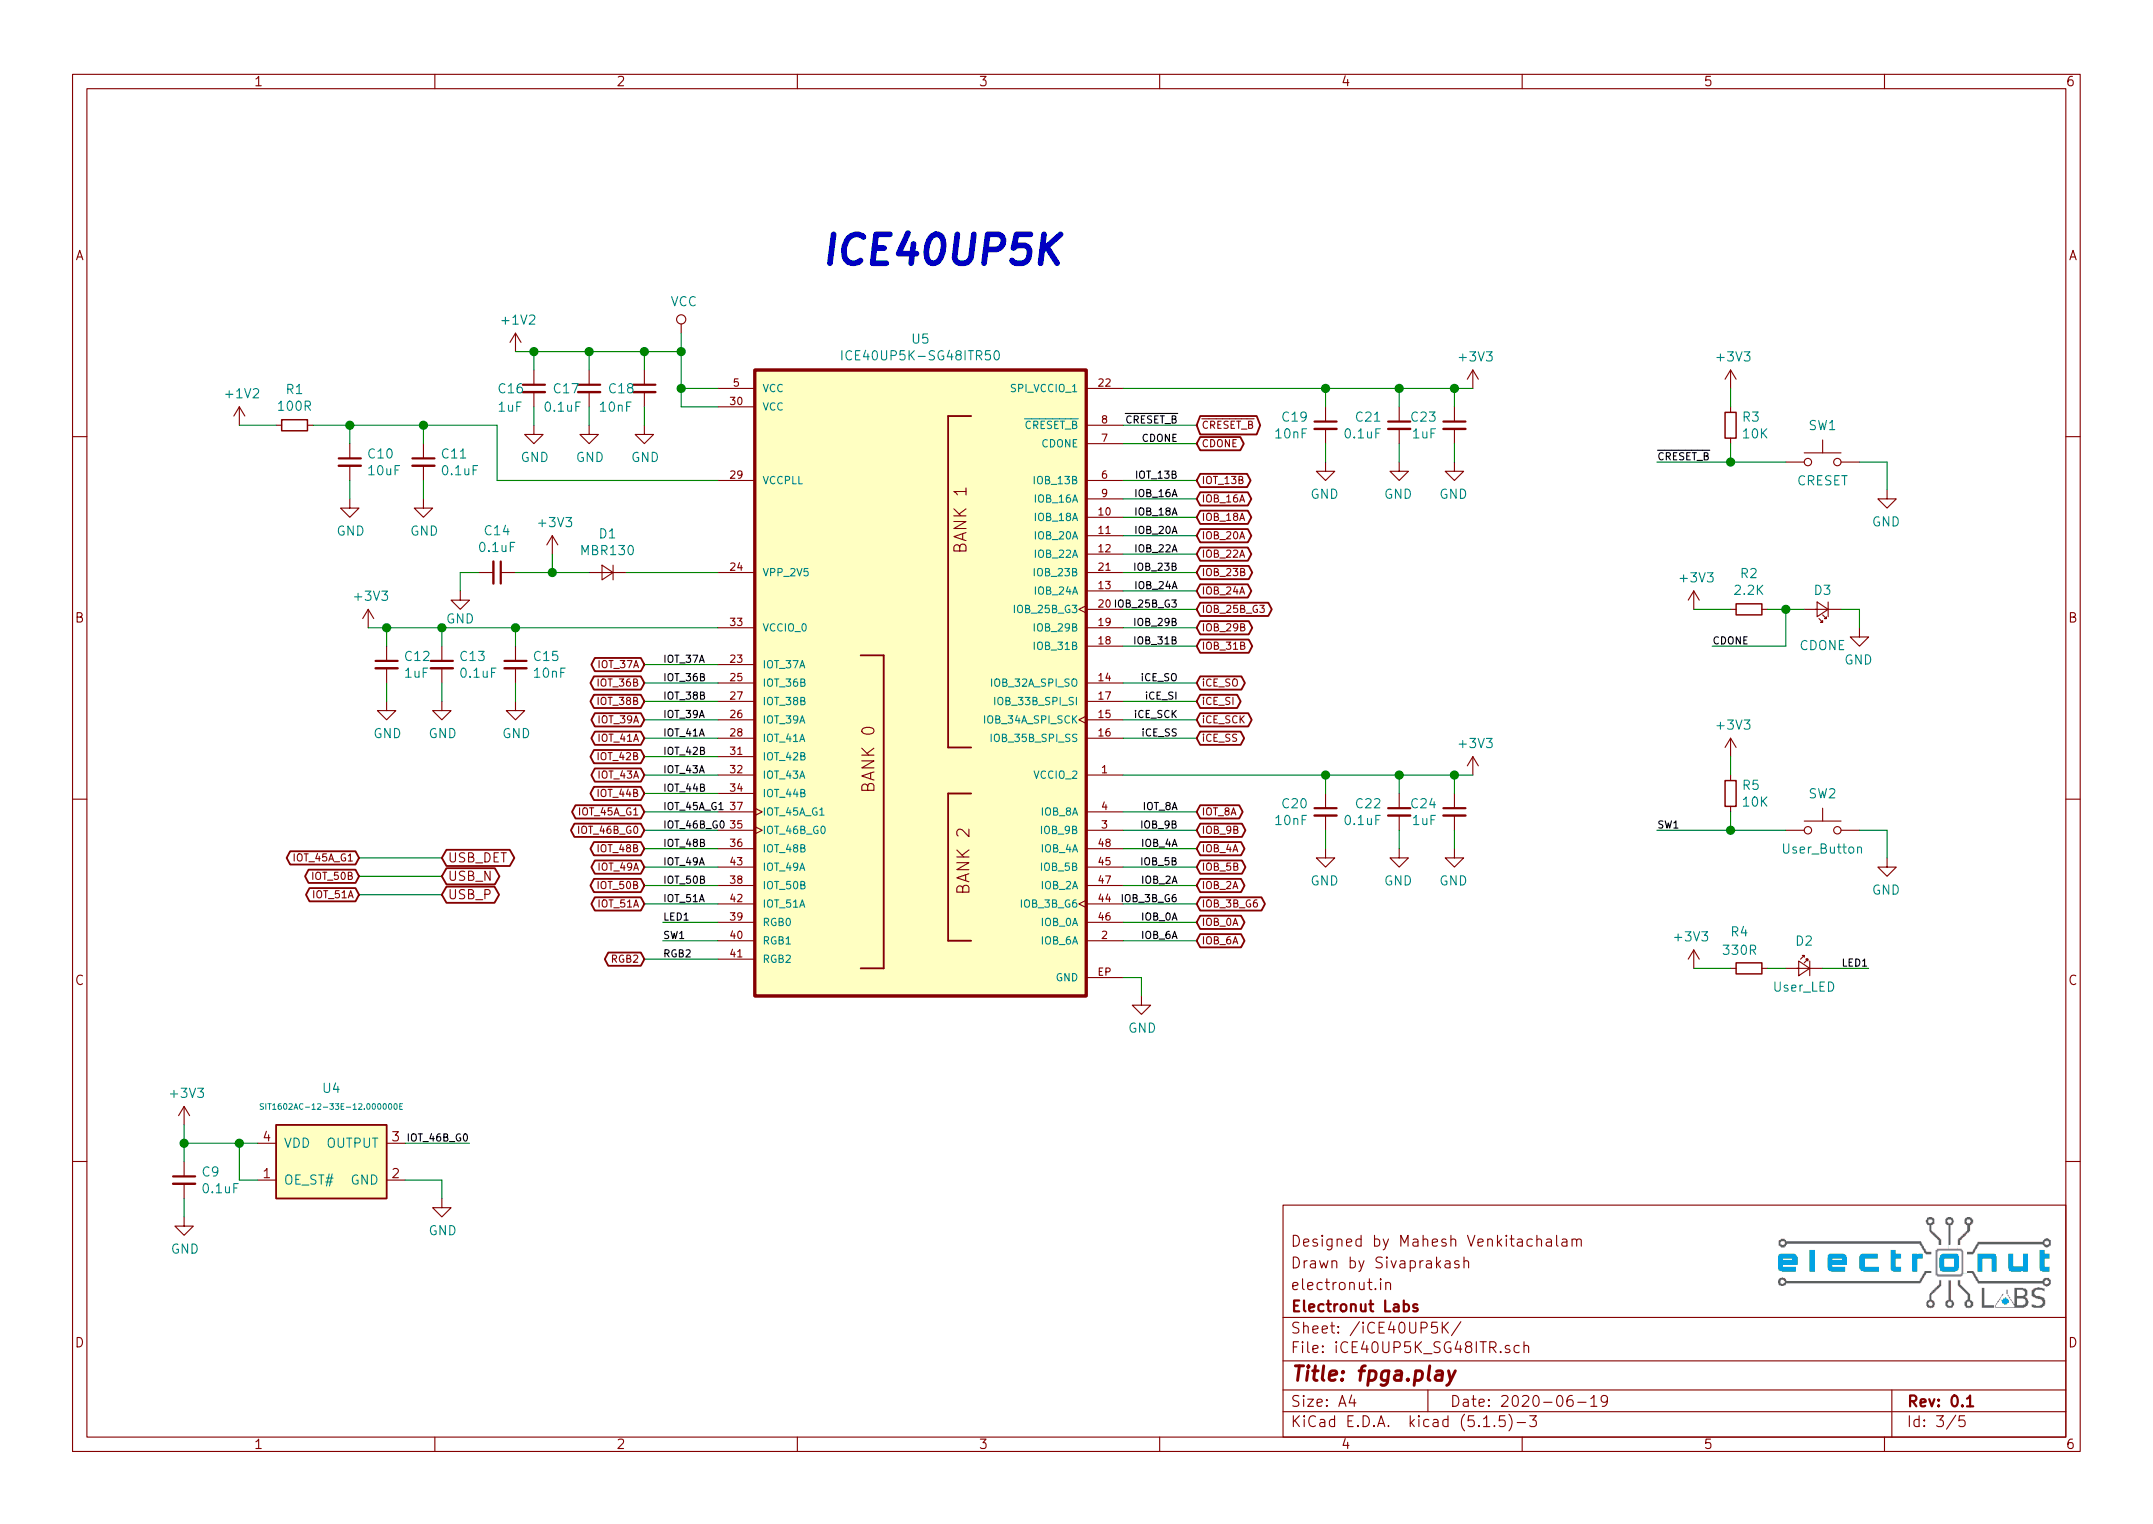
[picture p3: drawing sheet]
EESchema Schematic File Version 4
EELAYER 30 0
EELAYER END
$Descr A4 11693 8268
encoding utf-8
Sheet 3 5
Title "fpga.play"
Date "2020-06-19"
Rev "0.1"
Comp "Electronut Labs"
Comment1 "electronut.in"
Comment2 "Drawn by Sivaprakash"
Comment3 "Designed by Mahesh Venkitachalam"
Comment4 ""
$EndDescr
$Comp
L fpga-play:ICE40UP5K-SG48ITR50 U5
U 1 1
P 5000 3600
F 0 "U5" H 5000 5370 50  0000 C CNN
F 1 "ICE40UP5K-SG48ITR50" H 5000 5279 50  0000 C CNN
F 2 "fpga-play:QFN50P700X700X100-49N" H 5100 4300 50  0001 L BNN
F 3 "Lattice Semiconductor" H 5100 3900 50  0001 L BNN
F 4 "IPC-7351B" H 5100 3900 50  0001 L BNN "Field4"
F 5 "1.4" H 5100 3900 50  0001 L BNN "Field5"
F 6 "10381" H 5100 3900 50  0001 L BNN "Field6"
	1    5000 3600
	1    0    0    -1  
$EndComp
$Comp
L fpga-play:SIT1602AC-12-33E-12.000000E U4
U 1 1
P 1800 6300
F 0 "U4" H 1800 6700 50  0000 C CNN
F 1 "SIT1602AC-12-33E-12.000000E" H 1800 6600 31  0000 C CNN
F 2 "fpga-play:SOIC254P1016X440-4N" H 1900 6300 50  0001 C CNN
F 3 "" H 1900 6300 50  0001 C CNN
	1    1800 6300
	1    0    0    -1  
$EndComp
$Comp
L Device:C_Small C12
U 1 1
P 2100 3600
F 0 "C12" H 2192 3646 50  0000 L CNN
F 1 "1uF" H 2192 3555 50  0000 L CNN
F 2 "Capacitor_SMD:C_0603_1608Metric" H 2100 3600 50  0001 C CNN
F 3 "~" H 2100 3600 50  0001 C CNN
	1    2100 3600
	1    0    0    -1  
$EndComp
$Comp
L Device:R_Small R1
U 1 1
P 1600 2300
F 0 "R1" V 1404 2300 50  0000 C CNN
F 1 "100R" V 1495 2300 50  0000 C CNN
F 2 "Resistor_SMD:R_0603_1608Metric" H 1600 2300 50  0001 C CNN
F 3 "~" H 1600 2300 50  0001 C CNN
	1    1600 2300
	0    1    1    0   
$EndComp
$Comp
L power:+3V3 #PWR0119
U 1 1
P 2000 3400
F 0 "#PWR0119" H 2000 3250 50  0001 C CNN
F 1 "+3V3" H 2015 3573 50  0000 C CNN
F 2 "" H 2000 3400 50  0001 C CNN
F 3 "" H 2000 3400 50  0001 C CNN
	1    2000 3400
	1    0    0    -1  
$EndComp
$Comp
L power:+1V2 #PWR0120
U 1 1
P 1300 2300
F 0 "#PWR0120" H 1300 2150 50  0001 C CNN
F 1 "+1V2" H 1315 2473 50  0000 C CNN
F 2 "" H 1300 2300 50  0001 C CNN
F 3 "" H 1300 2300 50  0001 C CNN
	1    1300 2300
	1    0    0    -1  
$EndComp
$Comp
L Device:C_Small C13
U 1 1
P 2400 3600
F 0 "C13" H 2492 3646 50  0000 L CNN
F 1 "0.1uF" H 2492 3555 50  0000 L CNN
F 2 "Capacitor_SMD:C_0603_1608Metric" H 2400 3600 50  0001 C CNN
F 3 "~" H 2400 3600 50  0001 C CNN
	1    2400 3600
	1    0    0    -1  
$EndComp
$Comp
L Device:C_Small C15
U 1 1
P 2800 3600
F 0 "C15" H 2892 3646 50  0000 L CNN
F 1 "10nF" H 2892 3555 50  0000 L CNN
F 2 "Capacitor_SMD:C_0603_1608Metric" H 2800 3600 50  0001 C CNN
F 3 "~" H 2800 3600 50  0001 C CNN
	1    2800 3600
	1    0    0    -1  
$EndComp
Wire Wire Line
	2800 3500 2800 3400
Wire Wire Line
	2800 3400 2400 3400
Wire Wire Line
	2400 3500 2400 3400
Connection ~ 2400 3400
Wire Wire Line
	2400 3400 2100 3400
Wire Wire Line
	2100 3500 2100 3400
Connection ~ 2100 3400
Wire Wire Line
	2100 3400 2000 3400
Text GLabel 3500 3600 0    39   BiDi ~ 0
IOT_37A
Text Label 3600 3600 0    39   ~ 0
IOT_37A
Wire Wire Line
	3900 3600 3500 3600
Wire Wire Line
	3900 3400 2800 3400
Connection ~ 2800 3400
$Comp
L Device:C_Small C14
U 1 1
P 2700 3100
F 0 "C14" V 2471 3100 50  0000 C CNN
F 1 "0.1uF" V 2562 3100 50  0000 C CNN
F 2 "Capacitor_SMD:C_0603_1608Metric" H 2700 3100 50  0001 C CNN
F 3 "~" H 2700 3100 50  0001 C CNN
	1    2700 3100
	0    1    1    0   
$EndComp
$Comp
L power:+3V3 #PWR0121
U 1 1
P 3000 3000
F 0 "#PWR0121" H 3000 2850 50  0001 C CNN
F 1 "+3V3" H 3015 3173 50  0000 C CNN
F 2 "" H 3000 3000 50  0001 C CNN
F 3 "" H 3000 3000 50  0001 C CNN
	1    3000 3000
	1    0    0    -1  
$EndComp
$Comp
L Device:D_Small D1
U 1 1
P 3300 3100
F 0 "D1" H 3300 2893 50  0000 C CNN
F 1 "MBR130" H 3300 2984 50  0000 C CNN
F 2 "fpga-play:D_SOD-123_SMD" V 3300 3100 50  0001 C CNN
F 3 "~" V 3300 3100 50  0001 C CNN
	1    3300 3100
	-1   0    0    1   
$EndComp
Wire Wire Line
	3900 3100 3400 3100
Wire Wire Line
	2800 3100 3000 3100
Wire Wire Line
	3000 3000 3000 3100
Connection ~ 3000 3100
Wire Wire Line
	3000 3100 3200 3100
Wire Wire Line
	2600 3100 2500 3100
$Comp
L power:GND #PWR0122
U 1 1
P 2100 3800
F 0 "#PWR0122" H 2100 3550 50  0001 C CNN
F 1 "GND" H 2105 3627 50  0000 C CNN
F 2 "" H 2100 3800 50  0001 C CNN
F 3 "" H 2100 3800 50  0001 C CNN
	1    2100 3800
	1    0    0    -1  
$EndComp
$Comp
L power:GND #PWR0123
U 1 1
P 2400 3800
F 0 "#PWR0123" H 2400 3550 50  0001 C CNN
F 1 "GND" H 2405 3627 50  0000 C CNN
F 2 "" H 2400 3800 50  0001 C CNN
F 3 "" H 2400 3800 50  0001 C CNN
	1    2400 3800
	1    0    0    -1  
$EndComp
$Comp
L power:GND #PWR0124
U 1 1
P 2800 3800
F 0 "#PWR0124" H 2800 3550 50  0001 C CNN
F 1 "GND" H 2805 3627 50  0000 C CNN
F 2 "" H 2800 3800 50  0001 C CNN
F 3 "" H 2800 3800 50  0001 C CNN
	1    2800 3800
	1    0    0    -1  
$EndComp
Wire Wire Line
	2400 3800 2400 3700
Wire Wire Line
	2800 3800 2800 3700
Wire Wire Line
	2100 3800 2100 3700
$Comp
L Device:C_Small C10
U 1 1
P 1900 2500
F 0 "C10" H 1992 2546 50  0000 L CNN
F 1 "10uF" H 1992 2455 50  0000 L CNN
F 2 "Capacitor_SMD:C_0603_1608Metric" H 1900 2500 50  0001 C CNN
F 3 "~" H 1900 2500 50  0001 C CNN
	1    1900 2500
	1    0    0    -1  
$EndComp
$Comp
L Device:C_Small C11
U 1 1
P 2300 2500
F 0 "C11" H 2392 2546 50  0000 L CNN
F 1 "0.1uF" H 2392 2455 50  0000 L CNN
F 2 "Capacitor_SMD:C_0603_1608Metric" H 2300 2500 50  0001 C CNN
F 3 "~" H 2300 2500 50  0001 C CNN
	1    2300 2500
	1    0    0    -1  
$EndComp
Wire Wire Line
	2300 2400 2300 2300
Wire Wire Line
	1900 2400 1900 2300
$Comp
L power:GND #PWR0126
U 1 1
P 1900 2700
F 0 "#PWR0126" H 1900 2450 50  0001 C CNN
F 1 "GND" H 1905 2527 50  0000 C CNN
F 2 "" H 1900 2700 50  0001 C CNN
F 3 "" H 1900 2700 50  0001 C CNN
	1    1900 2700
	1    0    0    -1  
$EndComp
$Comp
L power:GND #PWR0127
U 1 1
P 2300 2700
F 0 "#PWR0127" H 2300 2450 50  0001 C CNN
F 1 "GND" H 2305 2527 50  0000 C CNN
F 2 "" H 2300 2700 50  0001 C CNN
F 3 "" H 2300 2700 50  0001 C CNN
	1    2300 2700
	1    0    0    -1  
$EndComp
Wire Wire Line
	2300 2700 2300 2600
Wire Wire Line
	1900 2700 1900 2600
Wire Wire Line
	1900 2300 2300 2300
Connection ~ 2300 2300
Connection ~ 1900 2300
$Comp
L Device:C_Small C16
U 1 1
P 2900 2100
F 0 "C16" H 2700 2100 50  0000 L CNN
F 1 "1uF" H 2700 2000 50  0000 L CNN
F 2 "Capacitor_SMD:C_0603_1608Metric" H 2900 2100 50  0001 C CNN
F 3 "~" H 2900 2100 50  0001 C CNN
	1    2900 2100
	1    0    0    -1  
$EndComp
$Comp
L Device:C_Small C17
U 1 1
P 3200 2100
F 0 "C17" H 3000 2100 50  0000 L CNN
F 1 "0.1uF" H 2950 2000 50  0000 L CNN
F 2 "Capacitor_SMD:C_0603_1608Metric" H 3200 2100 50  0001 C CNN
F 3 "~" H 3200 2100 50  0001 C CNN
	1    3200 2100
	1    0    0    -1  
$EndComp
$Comp
L Device:C_Small C18
U 1 1
P 3500 2100
F 0 "C18" H 3300 2100 50  0000 L CNN
F 1 "10nF" H 3250 2000 50  0000 L CNN
F 2 "Capacitor_SMD:C_0603_1608Metric" H 3500 2100 50  0001 C CNN
F 3 "~" H 3500 2100 50  0001 C CNN
	1    3500 2100
	1    0    0    -1  
$EndComp
$Comp
L power:GND #PWR0128
U 1 1
P 2900 2300
F 0 "#PWR0128" H 2900 2050 50  0001 C CNN
F 1 "GND" H 2905 2127 50  0000 C CNN
F 2 "" H 2900 2300 50  0001 C CNN
F 3 "" H 2900 2300 50  0001 C CNN
	1    2900 2300
	1    0    0    -1  
$EndComp
$Comp
L power:GND #PWR0129
U 1 1
P 3200 2300
F 0 "#PWR0129" H 3200 2050 50  0001 C CNN
F 1 "GND" H 3205 2127 50  0000 C CNN
F 2 "" H 3200 2300 50  0001 C CNN
F 3 "" H 3200 2300 50  0001 C CNN
	1    3200 2300
	1    0    0    -1  
$EndComp
$Comp
L power:GND #PWR0130
U 1 1
P 3500 2300
F 0 "#PWR0130" H 3500 2050 50  0001 C CNN
F 1 "GND" H 3505 2127 50  0000 C CNN
F 2 "" H 3500 2300 50  0001 C CNN
F 3 "" H 3500 2300 50  0001 C CNN
	1    3500 2300
	1    0    0    -1  
$EndComp
Wire Wire Line
	3200 2300 3200 2200
Wire Wire Line
	3500 2300 3500 2200
Wire Wire Line
	2900 2300 2900 2200
Wire Wire Line
	2700 2300 2700 2600
Wire Wire Line
	2700 2600 3900 2600
Wire Wire Line
	2900 2000 2900 1900
Wire Wire Line
	2900 1900 3200 1900
Wire Wire Line
	3500 1900 3500 2000
Wire Wire Line
	3200 2000 3200 1900
Connection ~ 3200 1900
Wire Wire Line
	3200 1900 3500 1900
Wire Wire Line
	3500 1900 3700 1900
Wire Wire Line
	3700 1900 3700 2100
Connection ~ 3500 1900
Wire Wire Line
	3700 2100 3900 2100
Wire Wire Line
	3700 2100 3700 2200
Wire Wire Line
	3700 2200 3900 2200
Connection ~ 3700 2100
Wire Wire Line
	2900 1900 2800 1900
Connection ~ 2900 1900
$Comp
L power:+1V2 #PWR0131
U 1 1
P 2800 1900
F 0 "#PWR0131" H 2800 1750 50  0001 C CNN
F 1 "+1V2" H 2815 2073 50  0000 C CNN
F 2 "" H 2800 1900 50  0001 C CNN
F 3 "" H 2800 1900 50  0001 C CNN
	1    2800 1900
	1    0    0    -1  
$EndComp
$Comp
L power:VCC #PWR0132
U 1 1
P 3700 1800
F 0 "#PWR0132" H 3700 1650 50  0001 C CNN
F 1 "VCC" H 3715 1973 50  0000 C CNN
F 2 "" H 3700 1800 50  0001 C CNN
F 3 "" H 3700 1800 50  0001 C CNN
	1    3700 1800
	1    0    0    -1  
$EndComp
Wire Wire Line
	3700 1800 3700 1900
Connection ~ 3700 1900
Text GLabel 3500 3700 0    39   BiDi ~ 0
IOT_36B
Text Label 3600 3700 0    39   ~ 0
IOT_36B
Wire Wire Line
	3900 3700 3500 3700
Text GLabel 3500 3800 0    39   BiDi ~ 0
IOT_38B
Text Label 3600 3800 0    39   ~ 0
IOT_38B
Wire Wire Line
	3900 3800 3500 3800
Text GLabel 3500 3900 0    39   BiDi ~ 0
IOT_39A
Text Label 3600 3900 0    39   ~ 0
IOT_39A
Wire Wire Line
	3900 3900 3500 3900
Text GLabel 3500 4000 0    39   BiDi ~ 0
IOT_41A
Text Label 3600 4000 0    39   ~ 0
IOT_41A
Wire Wire Line
	3900 4000 3500 4000
Text GLabel 3500 4100 0    39   BiDi ~ 0
IOT_42B
Text Label 3600 4100 0    39   ~ 0
IOT_42B
Wire Wire Line
	3900 4100 3500 4100
Text GLabel 3500 4200 0    39   BiDi ~ 0
IOT_43A
Text Label 3600 4200 0    39   ~ 0
IOT_43A
Wire Wire Line
	3900 4200 3500 4200
Text GLabel 3500 4300 0    39   BiDi ~ 0
IOT_44B
Text Label 3600 4300 0    39   ~ 0
IOT_44B
Wire Wire Line
	3900 4300 3500 4300
Text GLabel 3500 4400 0    39   BiDi ~ 0
IOT_45A_G1
Text Label 3600 4400 0    39   ~ 0
IOT_45A_G1
Wire Wire Line
	3900 4400 3500 4400
Text GLabel 3500 4600 0    39   BiDi ~ 0
IOT_48B
Text Label 3600 4600 0    39   ~ 0
IOT_48B
Wire Wire Line
	3900 4600 3500 4600
Text GLabel 3500 4700 0    39   BiDi ~ 0
IOT_49A
Text Label 3600 4700 0    39   ~ 0
IOT_49A
Wire Wire Line
	3900 4700 3500 4700
Text GLabel 3500 4800 0    39   BiDi ~ 0
IOT_50B
Text Label 3600 4800 0    39   ~ 0
IOT_50B
Wire Wire Line
	3900 4800 3500 4800
Text GLabel 3500 4900 0    39   BiDi ~ 0
IOT_51A
Text Label 3600 4900 0    39   ~ 0
IOT_51A
Wire Wire Line
	3900 4900 3500 4900
Text GLabel 3500 5200 0    39   BiDi ~ 0
RGB2
Text Label 3600 5200 0    39   ~ 0
RGB2
Wire Wire Line
	3900 5200 3500 5200
Wire Wire Line
	2200 6400 2400 6400
Wire Wire Line
	2400 6400 2400 6500
$Comp
L power:GND #PWR0133
U 1 1
P 2400 6500
F 0 "#PWR0133" H 2400 6250 50  0001 C CNN
F 1 "GND" H 2405 6327 50  0000 C CNN
F 2 "" H 2400 6500 50  0001 C CNN
F 3 "" H 2400 6500 50  0001 C CNN
	1    2400 6500
	1    0    0    -1  
$EndComp
Wire Wire Line
	1400 6400 1300 6400
Wire Wire Line
	1300 6400 1300 6200
Wire Wire Line
	1300 6200 1400 6200
Connection ~ 1300 6200
$Comp
L Device:C_Small C9
U 1 1
P 1000 6400
F 0 "C9" H 1092 6446 50  0000 L CNN
F 1 "0.1uF" H 1092 6355 50  0000 L CNN
F 2 "Capacitor_SMD:C_0603_1608Metric" H 1000 6400 50  0001 C CNN
F 3 "~" H 1000 6400 50  0001 C CNN
	1    1000 6400
	1    0    0    -1  
$EndComp
Wire Wire Line
	1000 6200 1000 6300
Wire Wire Line
	1000 6200 1300 6200
Wire Wire Line
	1000 6200 1000 6100
Connection ~ 1000 6200
Wire Wire Line
	1000 6500 1000 6600
$Comp
L power:GND #PWR0134
U 1 1
P 1000 6600
F 0 "#PWR0134" H 1000 6350 50  0001 C CNN
F 1 "GND" H 1005 6427 50  0000 C CNN
F 2 "" H 1000 6600 50  0001 C CNN
F 3 "" H 1000 6600 50  0001 C CNN
	1    1000 6600
	1    0    0    -1  
$EndComp
$Comp
L power:+3V3 #PWR0135
U 1 1
P 1000 6100
F 0 "#PWR0135" H 1000 5950 50  0001 C CNN
F 1 "+3V3" H 1015 6273 50  0000 C CNN
F 2 "" H 1000 6100 50  0001 C CNN
F 3 "" H 1000 6100 50  0001 C CNN
	1    1000 6100
	1    0    0    -1  
$EndComp
Text Label 3600 4500 0    39   ~ 0
IOT_46B_G0
Wire Wire Line
	6100 5300 6200 5300
Wire Wire Line
	6200 5300 6200 5400
$Comp
L power:GND #PWR0136
U 1 1
P 6200 5400
F 0 "#PWR0136" H 6200 5150 50  0001 C CNN
F 1 "GND" H 6205 5227 50  0000 C CNN
F 2 "" H 6200 5400 50  0001 C CNN
F 3 "" H 6200 5400 50  0001 C CNN
	1    6200 5400
	1    0    0    -1  
$EndComp
Text GLabel 6500 4500 2    39   BiDi ~ 0
IOB_9B
Text Label 6400 4500 2    39   ~ 0
IOB_9B
Wire Wire Line
	6100 4500 6500 4500
Text GLabel 6500 4600 2    39   BiDi ~ 0
IOB_4A
Text Label 6400 4600 2    39   ~ 0
IOB_4A
Wire Wire Line
	6100 4600 6500 4600
Text GLabel 6500 4700 2    39   BiDi ~ 0
IOB_5B
Text Label 6400 4700 2    39   ~ 0
IOB_5B
Wire Wire Line
	6100 4700 6500 4700
Text GLabel 6500 4800 2    39   BiDi ~ 0
IOB_2A
Text Label 6400 4800 2    39   ~ 0
IOB_2A
Wire Wire Line
	6100 4800 6500 4800
Text Label 6400 4900 2    39   ~ 0
IOB_3B_G6
Wire Wire Line
	6100 4900 6500 4900
Text GLabel 6500 5000 2    39   BiDi ~ 0
IOB_0A
Text Label 6400 5000 2    39   ~ 0
IOB_0A
Wire Wire Line
	6100 5000 6500 5000
Text GLabel 6500 5100 2    39   BiDi ~ 0
IOB_6A
Text Label 6400 5100 2    39   ~ 0
IOB_6A
Wire Wire Line
	6100 5100 6500 5100
Text GLabel 6500 4400 2    39   BiDi ~ 0
IOT_8A
Text Label 6400 4400 2    39   ~ 0
IOT_8A
Wire Wire Line
	6100 4400 6500 4400
$Comp
L Device:C_Small C24
U 1 1
P 7900 4400
F 0 "C24" H 7992 4446 50  0000 L CNN
F 1 "1uF" H 7992 4355 50  0000 L CNN
F 2 "Capacitor_SMD:C_0603_1608Metric" H 7900 4400 50  0001 C CNN
F 3 "~" H 7900 4400 50  0001 C CNN
	1    7900 4400
	-1   0    0    -1  
$EndComp
$Comp
L Device:C_Small C22
U 1 1
P 7600 4400
F 0 "C22" H 7692 4446 50  0000 L CNN
F 1 "0.1uF" H 7692 4355 50  0000 L CNN
F 2 "Capacitor_SMD:C_0603_1608Metric" H 7600 4400 50  0001 C CNN
F 3 "~" H 7600 4400 50  0001 C CNN
	1    7600 4400
	-1   0    0    -1  
$EndComp
$Comp
L Device:C_Small C20
U 1 1
P 7200 4400
F 0 "C20" H 7292 4446 50  0000 L CNN
F 1 "10nF" H 7292 4355 50  0000 L CNN
F 2 "Capacitor_SMD:C_0603_1608Metric" H 7200 4400 50  0001 C CNN
F 3 "~" H 7200 4400 50  0001 C CNN
	1    7200 4400
	-1   0    0    -1  
$EndComp
Wire Wire Line
	7200 4300 7200 4200
Wire Wire Line
	7600 4300 7600 4200
Wire Wire Line
	7900 4300 7900 4200
$Comp
L power:GND #PWR0137
U 1 1
P 7900 4600
F 0 "#PWR0137" H 7900 4350 50  0001 C CNN
F 1 "GND" H 7905 4427 50  0000 C CNN
F 2 "" H 7900 4600 50  0001 C CNN
F 3 "" H 7900 4600 50  0001 C CNN
	1    7900 4600
	-1   0    0    -1  
$EndComp
$Comp
L power:GND #PWR0138
U 1 1
P 7600 4600
F 0 "#PWR0138" H 7600 4350 50  0001 C CNN
F 1 "GND" H 7605 4427 50  0000 C CNN
F 2 "" H 7600 4600 50  0001 C CNN
F 3 "" H 7600 4600 50  0001 C CNN
	1    7600 4600
	-1   0    0    -1  
$EndComp
$Comp
L power:GND #PWR0139
U 1 1
P 7200 4600
F 0 "#PWR0139" H 7200 4350 50  0001 C CNN
F 1 "GND" H 7205 4427 50  0000 C CNN
F 2 "" H 7200 4600 50  0001 C CNN
F 3 "" H 7200 4600 50  0001 C CNN
	1    7200 4600
	-1   0    0    -1  
$EndComp
Wire Wire Line
	7600 4600 7600 4500
Wire Wire Line
	7200 4600 7200 4500
Wire Wire Line
	7900 4600 7900 4500
Wire Wire Line
	7900 4200 7600 4200
Connection ~ 7600 4200
Wire Wire Line
	7600 4200 7200 4200
Wire Wire Line
	6100 4200 7200 4200
Connection ~ 7200 4200
Wire Wire Line
	7900 4200 8000 4200
Connection ~ 7900 4200
$Comp
L power:+3V3 #PWR0140
U 1 1
P 8000 4200
F 0 "#PWR0140" H 8000 4050 50  0001 C CNN
F 1 "+3V3" H 8015 4373 50  0000 C CNN
F 2 "" H 8000 4200 50  0001 C CNN
F 3 "" H 8000 4200 50  0001 C CNN
	1    8000 4200
	1    0    0    -1  
$EndComp
Text GLabel 6500 3800 2    39   BiDi ~ 0
iCE_SI
Wire Wire Line
	6100 3800 6500 3800
Text GLabel 6500 3900 2    39   BiDi ~ 0
iCE_SCK
Text Label 6400 3900 2    39   ~ 0
iCE_SCK
Wire Wire Line
	6100 3900 6500 3900
Text GLabel 6500 4000 2    39   BiDi ~ 0
iCE_SS
Text Label 6400 4000 2    39   ~ 0
iCE_SS
Wire Wire Line
	6100 4000 6500 4000
Text GLabel 6500 3700 2    39   BiDi ~ 0
iCE_SO
Text Label 6400 3700 2    39   ~ 0
iCE_SO
Wire Wire Line
	6100 3700 6500 3700
Text Label 6400 3800 2    39   ~ 0
iCE_SI
Text GLabel 6500 2900 2    39   BiDi ~ 0
IOB_20A
Text Label 6400 2900 2    39   ~ 0
IOB_20A
Wire Wire Line
	6100 2900 6500 2900
Wire Wire Line
	6100 3000 6500 3000
Text GLabel 6500 3100 2    39   BiDi ~ 0
IOB_23B
Text Label 6400 3100 2    39   ~ 0
IOB_23B
Wire Wire Line
	6100 3100 6500 3100
Wire Wire Line
	6100 3200 6500 3200
Text GLabel 6500 3300 2    39   BiDi ~ 0
IOB_25B_G3
Text Label 6400 3300 2    39   ~ 0
IOB_25B_G3
Wire Wire Line
	6100 3300 6500 3300
Text GLabel 6500 3400 2    39   BiDi ~ 0
IOB_29B
Text Label 6400 3400 2    39   ~ 0
IOB_29B
Wire Wire Line
	6100 3400 6500 3400
Text GLabel 6500 3500 2    39   BiDi ~ 0
IOB_31B
Text Label 6400 3500 2    39   ~ 0
IOB_31B
Wire Wire Line
	6100 3500 6500 3500
Text GLabel 6500 2700 2    39   BiDi ~ 0
IOB_16A
Text Label 6400 2700 2    39   ~ 0
IOB_16A
Wire Wire Line
	6100 2700 6500 2700
Text GLabel 6500 2600 2    39   BiDi ~ 0
IOT_13B
Text Label 6400 2600 2    39   ~ 0
IOT_13B
Wire Wire Line
	6100 2600 6500 2600
Text GLabel 6500 2300 2    39   BiDi ~ 0
~CRESET_B
Text GLabel 6500 2400 2    39   BiDi ~ 0
CDONE
$Comp
L Device:C_Small C23
U 1 1
P 7900 2300
F 0 "C23" H 7992 2346 50  0000 L CNN
F 1 "1uF" H 7992 2255 50  0000 L CNN
F 2 "Capacitor_SMD:C_0603_1608Metric" H 7900 2300 50  0001 C CNN
F 3 "~" H 7900 2300 50  0001 C CNN
	1    7900 2300
	-1   0    0    -1  
$EndComp
$Comp
L Device:C_Small C21
U 1 1
P 7600 2300
F 0 "C21" H 7692 2346 50  0000 L CNN
F 1 "0.1uF" H 7692 2255 50  0000 L CNN
F 2 "Capacitor_SMD:C_0603_1608Metric" H 7600 2300 50  0001 C CNN
F 3 "~" H 7600 2300 50  0001 C CNN
	1    7600 2300
	-1   0    0    -1  
$EndComp
$Comp
L Device:C_Small C19
U 1 1
P 7200 2300
F 0 "C19" H 7292 2346 50  0000 L CNN
F 1 "10nF" H 7292 2255 50  0000 L CNN
F 2 "Capacitor_SMD:C_0603_1608Metric" H 7200 2300 50  0001 C CNN
F 3 "~" H 7200 2300 50  0001 C CNN
	1    7200 2300
	-1   0    0    -1  
$EndComp
Wire Wire Line
	7200 2200 7200 2100
Wire Wire Line
	7600 2200 7600 2100
Wire Wire Line
	7900 2200 7900 2100
$Comp
L power:GND #PWR0141
U 1 1
P 7900 2500
F 0 "#PWR0141" H 7900 2250 50  0001 C CNN
F 1 "GND" H 7905 2327 50  0000 C CNN
F 2 "" H 7900 2500 50  0001 C CNN
F 3 "" H 7900 2500 50  0001 C CNN
	1    7900 2500
	-1   0    0    -1  
$EndComp
$Comp
L power:GND #PWR0142
U 1 1
P 7600 2500
F 0 "#PWR0142" H 7600 2250 50  0001 C CNN
F 1 "GND" H 7605 2327 50  0000 C CNN
F 2 "" H 7600 2500 50  0001 C CNN
F 3 "" H 7600 2500 50  0001 C CNN
	1    7600 2500
	-1   0    0    -1  
$EndComp
$Comp
L power:GND #PWR0143
U 1 1
P 7200 2500
F 0 "#PWR0143" H 7200 2250 50  0001 C CNN
F 1 "GND" H 7205 2327 50  0000 C CNN
F 2 "" H 7200 2500 50  0001 C CNN
F 3 "" H 7200 2500 50  0001 C CNN
	1    7200 2500
	-1   0    0    -1  
$EndComp
Wire Wire Line
	7600 2500 7600 2400
Wire Wire Line
	7200 2500 7200 2400
Wire Wire Line
	7900 2500 7900 2400
Wire Wire Line
	7900 2100 7600 2100
Connection ~ 7600 2100
Wire Wire Line
	7600 2100 7200 2100
Wire Wire Line
	6100 2100 7200 2100
Connection ~ 7200 2100
Wire Wire Line
	7900 2100 8000 2100
Connection ~ 7900 2100
$Comp
L power:+3V3 #PWR0144
U 1 1
P 8000 2100
F 0 "#PWR0144" H 8000 1950 50  0001 C CNN
F 1 "+3V3" H 8015 2273 50  0000 C CNN
F 2 "" H 8000 2100 50  0001 C CNN
F 3 "" H 8000 2100 50  0001 C CNN
	1    8000 2100
	1    0    0    -1  
$EndComp
Wire Wire Line
	6500 2400 6100 2400
Wire Wire Line
	6100 2300 6500 2300
$Comp
L Device:R_Small R3
U 1 1
P 9400 2300
F 0 "R3" H 9459 2346 50  0000 L CNN
F 1 "10K" H 9459 2255 50  0000 L CNN
F 2 "Resistor_SMD:R_0603_1608Metric" H 9400 2300 50  0001 C CNN
F 3 "~" H 9400 2300 50  0001 C CNN
	1    9400 2300
	1    0    0    -1  
$EndComp
Text Label 6400 2300 2    39   ~ 0
~CRESET_B
Text Label 9000 2500 0    39   ~ 0
~CRESET_B
Text Label 6400 2400 2    39   ~ 0
CDONE
Text Label 9300 3500 0    39   ~ 0
CDONE
Wire Wire Line
	9400 2200 9400 2100
Wire Wire Line
	9400 2400 9400 2500
Wire Wire Line
	9400 2500 9000 2500
$Comp
L power:+3V3 #PWR0145
U 1 1
P 9400 2100
F 0 "#PWR0145" H 9400 1950 50  0001 C CNN
F 1 "+3V3" H 9415 2273 50  0000 C CNN
F 2 "" H 9400 2100 50  0001 C CNN
F 3 "" H 9400 2100 50  0001 C CNN
	1    9400 2100
	1    0    0    -1  
$EndComp
$Comp
L power:+3V3 #PWR0146
U 1 1
P 9200 3300
F 0 "#PWR0146" H 9200 3150 50  0001 C CNN
F 1 "+3V3" H 9215 3473 50  0000 C CNN
F 2 "" H 9200 3300 50  0001 C CNN
F 3 "" H 9200 3300 50  0001 C CNN
	1    9200 3300
	1    0    0    -1  
$EndComp
$Comp
L Device:R_Small R2
U 1 1
P 9500 3300
F 0 "R2" V 9304 3300 50  0000 C CNN
F 1 "2.2K" V 9395 3300 50  0000 C CNN
F 2 "Resistor_SMD:R_0603_1608Metric" H 9500 3300 50  0001 C CNN
F 3 "~" H 9500 3300 50  0001 C CNN
	1    9500 3300
	0    1    1    0   
$EndComp
$Comp
L Device:LED_Small D3
U 1 1
P 9900 3300
F 0 "D3" H 9900 3200 50  0000 C CNN
F 1 "CDONE" H 9900 3500 50  0000 C CNN
F 2 "LED_SMD:LED_0603_1608Metric" V 9900 3300 50  0001 C CNN
F 3 "~" V 9900 3300 50  0001 C CNN
	1    9900 3300
	-1   0    0    1   
$EndComp
Wire Wire Line
	10000 3300 10100 3300
Wire Wire Line
	10100 3300 10100 3400
$Comp
L power:GND #PWR0147
U 1 1
P 10100 3400
F 0 "#PWR0147" H 10100 3150 50  0001 C CNN
F 1 "GND" H 10105 3227 50  0000 C CNN
F 2 "" H 10100 3400 50  0001 C CNN
F 3 "" H 10100 3400 50  0001 C CNN
	1    10100 3400
	-1   0    0    -1  
$EndComp
Wire Wire Line
	9600 3300 9700 3300
Wire Wire Line
	9700 3300 9700 3500
Wire Wire Line
	9700 3500 9300 3500
Connection ~ 9700 3300
Wire Wire Line
	9700 3300 9800 3300
Wire Wire Line
	9400 3300 9200 3300
$Comp
L Switch:SW_Push SW1
U 1 1
P 9900 2500
F 0 "SW1" H 9900 2700 50  0000 C CNN
F 1 "CRESET" H 9900 2400 50  0000 C CNN
F 2 "Button_Switch_SMD:SW_SPST_PTS810" H 9900 2700 50  0001 C CNN
F 3 "~" H 9900 2700 50  0001 C CNN
	1    9900 2500
	1    0    0    -1  
$EndComp
Wire Wire Line
	10100 2500 10250 2500
Wire Wire Line
	10250 2500 10250 2650
Wire Wire Line
	9700 2500 9400 2500
Connection ~ 9400 2500
$Comp
L power:GND #PWR0148
U 1 1
P 10250 2650
F 0 "#PWR0148" H 10250 2400 50  0001 C CNN
F 1 "GND" H 10255 2477 50  0000 C CNN
F 2 "" H 10250 2650 50  0001 C CNN
F 3 "" H 10250 2650 50  0001 C CNN
	1    10250 2650
	-1   0    0    -1  
$EndComp
Text GLabel 6500 3000 2    39   BiDi ~ 0
IOB_22A
$Comp
L Device:LED_Small D?
U 1 1
P 9800 5250
AR Path="/5EDD6D8D/5EE9CA0C" Ref="D?"  Part="1" 
AR Path="/5EDD6D16/5EE9CA0C" Ref="D2"  Part="1" 
F 0 "D2" H 9800 5400 50  0000 C CNN
F 1 "User_LED" H 9800 5150 50  0000 C CNN
F 2 "LED_SMD:LED_0603_1608Metric" V 9800 5250 50  0001 C CNN
F 3 "~" V 9800 5250 50  0001 C CNN
	1    9800 5250
	-1   0    0    -1  
$EndComp
$Comp
L Device:R_Small R?
U 1 1
P 9500 5250
AR Path="/5EDD6D8D/5EE9CA12" Ref="R?"  Part="1" 
AR Path="/5EDD6D16/5EE9CA12" Ref="R4"  Part="1" 
F 0 "R4" V 9300 5250 50  0000 L CNN
F 1 "330R" V 9400 5200 50  0000 L CNN
F 2 "Resistor_SMD:R_0603_1608Metric" H 9500 5250 50  0001 C CNN
F 3 "~" H 9500 5250 50  0001 C CNN
	1    9500 5250
	0    -1   1    0   
$EndComp
Wire Wire Line
	9600 5250 9700 5250
Wire Wire Line
	9900 5250 10150 5250
$Comp
L power:+3V3 #PWR?
U 1 1
P 9200 5250
AR Path="/5EDD6D8D/5EE9CA2D" Ref="#PWR?"  Part="1" 
AR Path="/5EDD6D16/5EE9CA2D" Ref="#PWR0149"  Part="1" 
F 0 "#PWR0149" H 9200 5100 50  0001 C CNN
F 1 "+3V3" H 9215 5423 50  0000 C CNN
F 2 "" H 9200 5250 50  0001 C CNN
F 3 "" H 9200 5250 50  0001 C CNN
	1    9200 5250
	-1   0    0    -1  
$EndComp
Text Label 10150 5250 2    39   ~ 0
LED1
Text Label 3600 5000 0    39   ~ 0
LED1
Wire Wire Line
	3900 5000 3600 5000
Wire Wire Line
	9400 5250 9200 5250
Text GLabel 6500 2800 2    39   BiDi ~ 0
IOB_18A
Wire Wire Line
	6100 2800 6500 2800
Text Label 6400 2800 2    39   ~ 0
IOB_18A
Text GLabel 6500 4900 2    39   BiDi ~ 0
IOB_3B_G6
Text Label 6400 3200 2    39   ~ 0
IOB_24A
Text Label 6400 3000 2    39   ~ 0
IOB_22A
Text GLabel 6500 3200 2    39   BiDi ~ 0
IOB_24A
Wire Wire Line
	2300 2300 2700 2300
Wire Wire Line
	1300 2300 1500 2300
Wire Wire Line
	1700 2300 1900 2300
$Comp
L Device:R_Small R5
U 1 1
P 9400 4300
F 0 "R5" H 9459 4346 50  0000 L CNN
F 1 "10K" H 9459 4255 50  0000 L CNN
F 2 "Resistor_SMD:R_0603_1608Metric" H 9400 4300 50  0001 C CNN
F 3 "~" H 9400 4300 50  0001 C CNN
	1    9400 4300
	1    0    0    -1  
$EndComp
Text Label 9000 4500 0    39   ~ 0
SW1
Wire Wire Line
	9400 4200 9400 4100
Wire Wire Line
	9400 4400 9400 4500
Wire Wire Line
	9400 4500 9000 4500
$Comp
L power:+3V3 #PWR0170
U 1 1
P 9400 4100
F 0 "#PWR0170" H 9400 3950 50  0001 C CNN
F 1 "+3V3" H 9415 4273 50  0000 C CNN
F 2 "" H 9400 4100 50  0001 C CNN
F 3 "" H 9400 4100 50  0001 C CNN
	1    9400 4100
	1    0    0    -1  
$EndComp
$Comp
L Switch:SW_Push SW2
U 1 1
P 9900 4500
F 0 "SW2" H 9900 4700 50  0000 C CNN
F 1 "User_Button" H 9900 4400 50  0000 C CNN
F 2 "Button_Switch_SMD:SW_SPST_PTS810" H 9900 4700 50  0001 C CNN
F 3 "~" H 9900 4700 50  0001 C CNN
	1    9900 4500
	1    0    0    -1  
$EndComp
Wire Wire Line
	10100 4500 10250 4500
Wire Wire Line
	10250 4500 10250 4650
Wire Wire Line
	9700 4500 9400 4500
Connection ~ 9400 4500
$Comp
L power:GND #PWR0171
U 1 1
P 10250 4650
F 0 "#PWR0171" H 10250 4400 50  0001 C CNN
F 1 "GND" H 10255 4477 50  0000 C CNN
F 2 "" H 10250 4650 50  0001 C CNN
F 3 "" H 10250 4650 50  0001 C CNN
	1    10250 4650
	-1   0    0    -1  
$EndComp
Text Label 3600 5100 0    39   ~ 0
SW1
Wire Wire Line
	3900 5100 3600 5100
Wire Wire Line
	3500 4500 3900 4500
Text GLabel 3500 4500 0    39   BiDi ~ 0
IOT_46B_G0
Text Label 2550 6200 2    39   ~ 0
IOT_46B_G0
Wire Wire Line
	2200 6200 2550 6200
Text Notes 4450 1450 0    157  Italic 31
ICE40UP5K
$Comp
L power:GND #PWR0177
U 1 1
P 2500 3200
F 0 "#PWR0177" H 2500 2950 50  0001 C CNN
F 1 "GND" H 2500 3050 50  0000 C CNN
F 2 "" H 2500 3200 50  0001 C CNN
F 3 "" H 2500 3200 50  0001 C CNN
	1    2500 3200
	1    0    0    -1  
$EndComp
Wire Wire Line
	2500 3200 2500 3100
Text GLabel 1950 4850 0    39   BiDi ~ 0
IOT_51A
Text GLabel 1950 4750 0    39   BiDi ~ 0
IOT_50B
Text GLabel 2400 4750 2    50   BiDi ~ 0
USB_N
Text GLabel 2400 4850 2    50   BiDi ~ 0
USB_P
Wire Wire Line
	2400 4750 1950 4750
Wire Wire Line
	1950 4850 2400 4850
Text GLabel 2400 4650 2    50   BiDi ~ 0
USB_DET
Text GLabel 1950 4650 0    39   BiDi ~ 0
IOT_45A_G1
Wire Wire Line
	2400 4650 1950 4650
$EndSCHEMATC
